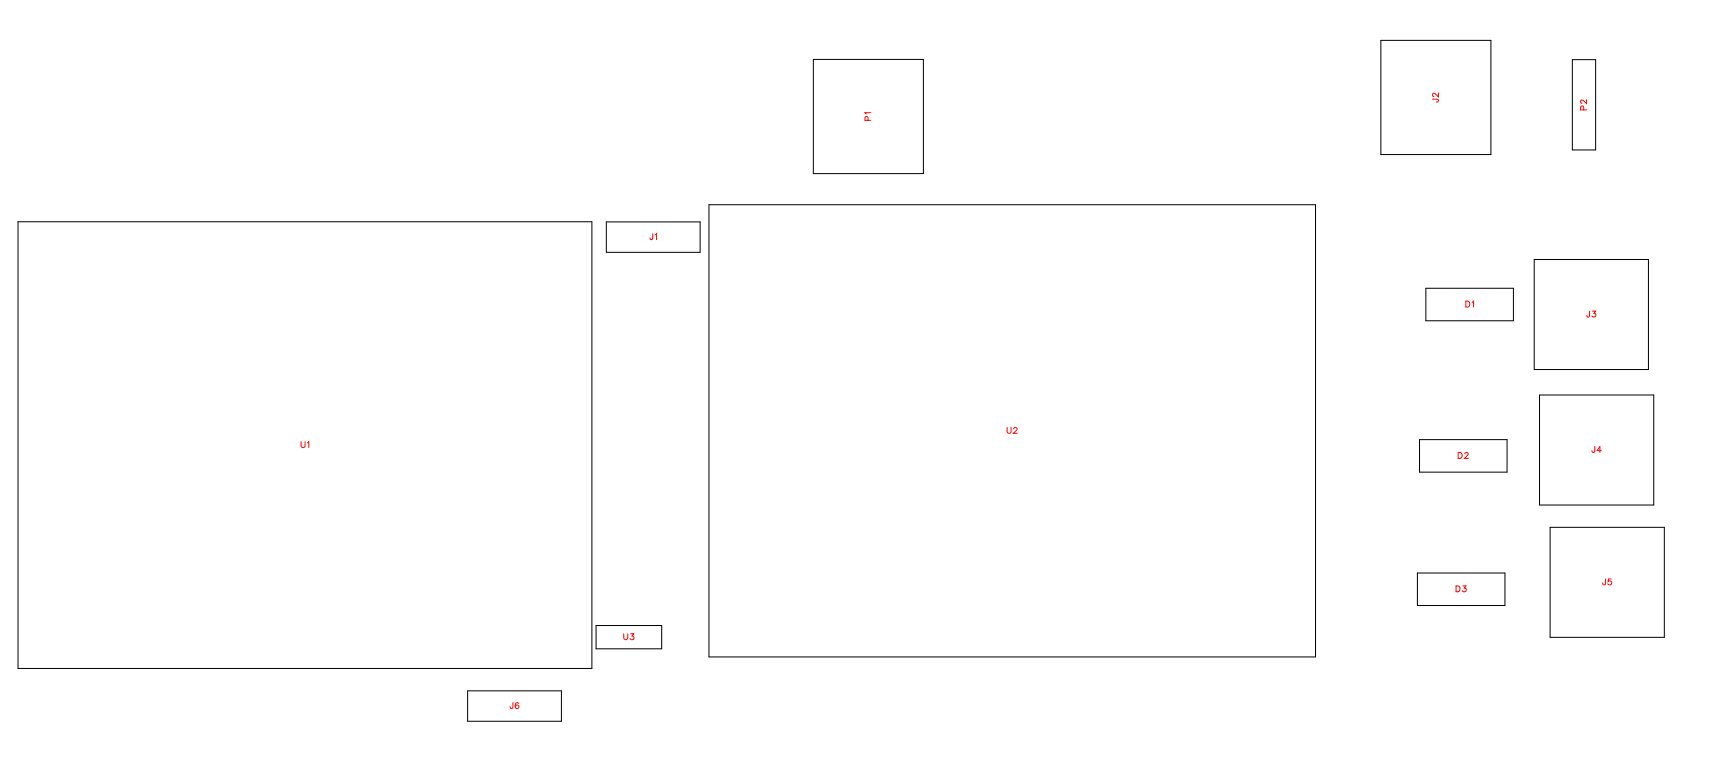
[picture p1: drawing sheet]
<svg xmlns="http://www.w3.org/2000/svg" width="207mm" height="93mm" viewBox="0 0 207 93" stroke-linecap="round" stroke-linejoin="round" font-family="sans-serif">
<g fill="none" stroke="#000" stroke-width=".12">
<path d="M97.6 7.1h13.2v13.7h-13.2zM165.6 4.8h13.2v13.7h-13.2zM188.6 7.2h2.8v10.8h-2.8zM2.2 26.6h68.8v53.6h-68.8zM72.7 26.6h11.3v3.7h-11.3zM85 24.6h72.8v54.2h-72.8zM171 34.6h10.5v3.9h-10.5zM184 31.1h13.7v13.2h-13.7zM170.3 52.7h10.5v3.9h-10.5zM184.7 47.4h13.7v13.2h-13.7zM71.5 75h7.9v2.8h-7.9zM170 68.7h10.5v3.9h-10.5z"/>
<path d="M185.9 63.3h13.7v13.2h-13.7zM56.1 82.9h11.2v3.6h-11.2z"/>
</g>
<g fill="none" stroke="#f00" stroke-width=".12">
<path d="M104.1 14.4v-.4h-.3v.4h.7M104.5 13.5h-.7l.1 .2M171.8 11.9h.7v.3h-.2M172.5 11.1v.5l-.3-.3-.2-.1-.2 .1v.2l.2 .1M190 13.2l-.1-.4h-.2l-.1 .4h.7M190.3 12v.4l-.3-.3-.3-.1-.1 .1v.2l.2 .1M78.3 28v.7h-.3v-.2M78.6 28.2l.1-.2v.8M175.8 36.1h.3a.38 .38 0 0 1 .2 .4 .38 .38 0 0 1-.2 .3h-.3zM176.6 36.3l.1-.2v.7M190.7 37.3l-.1 .7h-.2l-.1-.2M191 37.3h.4l-.2 .3a.24 .24 0 0 1 .2 .4 .25 .25 0 0 1-.5-.1"/>
<path d="M36.1 53v.5l.2 .2 .3-.1v-.6M36.9 53.1l.1-.1v.7M120.8 51.3v.5l.2 .2 .2-.1 .1-.6M121.6 51.5l.1-.2h.2l.1 .1-.1 .3-.3 .3h.4M174.9 54.3h.2a.38 .38 0 0 1 .3 .3 .38 .38 0 0 1-.3 .4h-.2zM175.7 54.5l.1-.2h.2l.1 .1-.1 .3-.3 .3h.4M191.3 53.6v.6l-.3 .1-.1-.2M192.1 54.1h-.5l.3-.5v.7M74.8 76v.5l.2 .2 .3-.1v-.6M75.6 76h.4l-.2 .3a.24 .24 0 0 1 .2 .4 .24 .24 0 0 1-.4-.1M174.6 70.3h.3a.38 .38 0 0 1 .2 .3 .38 .38 0 0 1-.2 .4h-.3zM175.5 70.3h.3l-.2 .3a.24 .24 0 0 1 .2 .3 .24 .24 0 0 1-.4 0"/>
<path d="M192.6 69.5l-.1 .6h-.2l-.1-.2M193.3 69.5h-.4v.3a.25 .25 0 0 1 .4 0 .25 .25 0 0 1-.1 .3 .25 .25 0 0 1-.3-.1M61.5 84.3v.6l-.2 .1-.1-.2M62.2 84.4v-.1a.35 .35 0 0 0-.4 .3 .35 .35 0 0 0 .2 .4 .22 .22 0 0 0 .2-.2 .22 .22 0 0 0-.2-.2 .22 .22 0 0 0-.2 .2"/>
</g>
<g font-size="1.2" fill="#fff">
<text x="104.8" y="14.5" transform="rotate(-90 104.8 14.5)">P1</text>
<text x="172.8" y="12.3" transform="rotate(-90 172.8 12.3)">J2</text>
<text x="190.6" y="13.2" transform="rotate(-90 190.6 13.2)">P2</text>
<text x="77.9" y="29">J1</text>
<text x="175.8" y="37.1">D1</text>
<text x="190.3" y="38.3">J3</text>
<text x="120.7" y="52.3">U2</text>
<text x="36.1" y="54">U1</text>
<text x="174.8" y="55.3">D2</text>
<text x="190.9" y="54.6">J4</text>
<text x="174.6" y="71.3">D3</text>
<text x="192.2" y="70.5">J5</text>
<text x="74.8" y="77">U3</text>
<text x="61.1" y="85.3">J6</text>
</g>
</svg>
